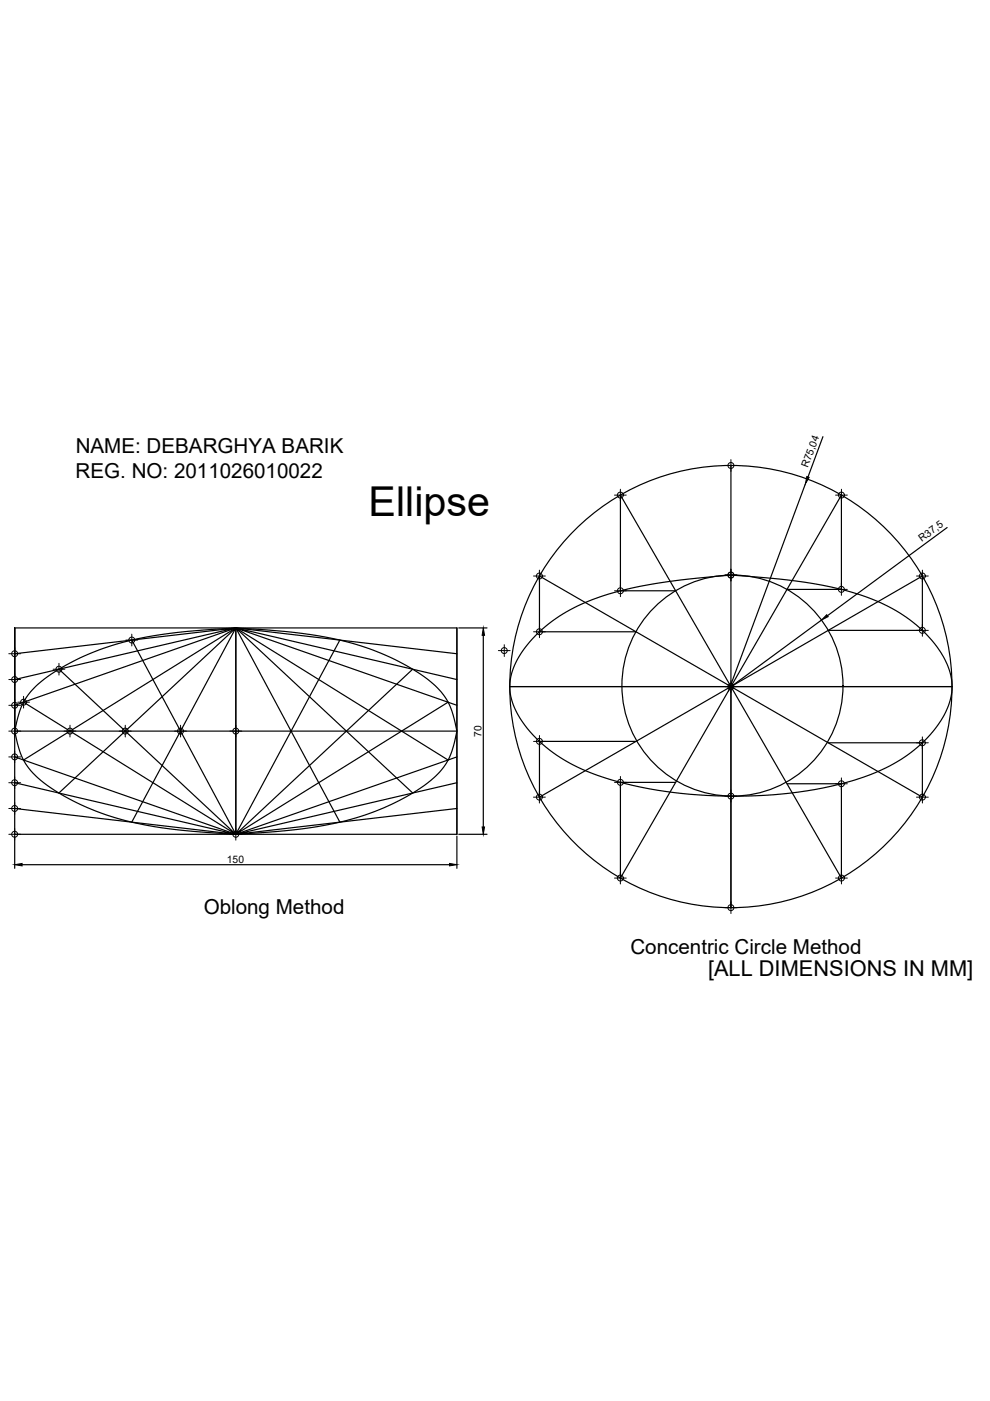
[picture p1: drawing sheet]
<svg xmlns="http://www.w3.org/2000/svg" width="210mm" height="297mm" viewBox="0 0 210 297" stroke-linecap="round" stroke-linejoin="round" font-family="sans-serif">
<!-- layer: 0 -->
<g fill="none" stroke="#000" stroke-width=".25">
<path d="M155 98.7a46.9 46.9 0 0 1 46.8 46.9M174.5 92.6l-3.2 8.5M170.8 102.6l-16.4 43.9M200.8 111.9l-25.4 18.6M3.1 133.1v21.9zM3.1 138.6l46.9-5.5-46.9 11M50 133.1l-45 28M50 133.1v43.8l-22.1-41.2M50 133.1l45 28M50 133.1a114 114 0 0 1 24.1 3.1 47 47 0 0 1 18.2 9.2 13.4 13.4 0 0 1 4.2 7.9l.4 1.7a19.9 19.9 0 0 1-1.9 6.2 18 18 0 0 1-7.3 6.8 58.8 58.8 0 0 1-25.5 8l-12.2 .9M50 133.1h46.9M50 133.1l-46.9 16.4"/>
<path d="M72.1 135.7l-22.1 41.2M96.9 133.1v43.8M96.9 138.6l-46.9-5.5a114 114 0 0 0-24.1 3.1 47 47 0 0 0-18.2 9.2 13.4 13.4 0 0 0-4.2 7.9l-.4 1.7a20.2 20.2 0 0 0 1.9 6.2 18 18 0 0 0 7.3 6.8 58.8 58.8 0 0 0 25.5 8l12.2 .9M97.3 133.1h6M102.5 134.7v40.6M113.6 134.7a38.2 38.2 0 0 1 18.7-9.6 138.8 138.8 0 0 1 22.7-3.2 128.4 128.4 0 0 1 23.5 3.1 35.7 35.7 0 0 1 19.1 10.8 15 15 0 0 1 4.2 10.5 16.9 16.9 0 0 1-5.2 10.2 37.4 37.4 0 0 1-18.7 9.8 99.1 99.1 0 0 1-49.6-1.4 31.7 31.7 0 0 1-18.3-13.1 11.4 11.4 0 0 1 .4-13.1l1.3-1.9zM143.2 125.3h-11.7v-20.3l23.5 40.6-40.6-23.5v11.8h20.4M166.9 125h11.5v-20l-23.4 40.6 40.6-23.5v11.6h-20M174.2 131.5l-18.9 13.9M3.1 155v-21.9h46.9v43.8M3.1 155v21.9h93.8M3.1 155h93.8"/>
<path d="M12.5 141.9l37.5 35-45-28M87.5 141.9l-37.5 35 45-28M96.9 144.1l-46.9-11 46.9 16.4M108.1 145.6a46.9 46.9 0 0 1 46.9-46.9v46.9h46.8M108.1 145.6a46.9 46.9 0 0 0 46.9 46.8M108.1 145.6h46.9v46.8M108.1 145.6h46.9M134.8 157.2h-20.4v11.8l40.6-23.4-23.5 40.6v-20.3h11.7M155 145.6h.1M175.6 157.5h20v11.5l-40.6-23.4 23.4 40.6v-20h-11.5M201.8 145.6a46.9 46.9 0 0 1-46.8 46.8M201.8 145.6h-46.8v46.8"/>
<path d="M3.1 166l46.9 10.9-46.9-5.5M3.1 160.5l46.9 16.4M3.1 177.3v6.8M12.5 168.1l37.5-35-22.1 41.2M87.5 168.1l-37.5-35 22.1 41.2M96.9 166l-46.9 10.9 46.9-5.5M96.9 177.3v6.8M96.9 160.5l-46.9 16.4M97.3 176.9h6M4.7 183.3h90.6"/>
<circle cx="155.3" cy="145.4" r="23.4"/>
</g>
<g fill="none" stroke="#000" stroke-width=".21">
<path d="M153.7 98.7h2.5M155 97.4v2.5M130.3 105h2.5M131.5 103.7v2.5M177.2 105h2.5M178.4 103.7v2.5M1.9 138.6h2.5M3.1 137.4v2.5M26.7 135.7h2.5M27.9 134.5v2.5M105.7 137.9h2.5M106.9 136.7v2.5"/>
<path d="M113.1 122.1h2.5M113.1 133.9h2.5M114.4 120.9v2.5M114.4 132.7v2.5M130.3 125.3h2.5M131.5 124v2.5M153.7 121.9h2.5M155 120.7v2.5M177.1 125h2.5M178.4 123.7v2.5M194.3 122.1h2.5M194.3 133.7h2.5"/>
<path d="M195.6 132.4v2.5M195.6 120.9v2.5M1.9 155h2.5M1.9 144.1h2.5M1.9 149.5h2.5M3.1 142.8v2.5M3.1 148.3v2.5M3.1 153.8v2.5M3.1 159.2v2.5M3.8 148.9h2.4M5 147.6v2.5M11.3 141.9h2.5"/>
<path d="M12.5 140.6v2.5M13.6 155h2.5M14.8 153.8v2.5M25.3 155h2.5M26.6 153.8v2.5M37 155h2.5M38.3 153.8v2.5M48.8 155h2.4M50 153.8v2.5M113.1 157.2h2.5M114.4 155.9v2.6M153.7 145.6h2.5"/>
<path d="M155 144.3v2.5M194.3 157.5h2.5M195.6 156.2v2.5M1.9 176.9h2.5M1.9 160.5h2.5M1.9 166h2.5M1.9 171.4h2.5M3.1 164.7v2.5M3.1 170.2v2.5M3.1 175.6v2.5M48.8 176.9h2.4M50 175.6v2.5"/>
<path d="M113.1 169h2.5M114.4 167.8v2.5M130.3 165.9h2.5M131.5 164.6v2.5M153.7 168.8h2.5M155 167.6v2.4M177.1 166.2h2.5M178.4 164.9v2.5M194.3 169h2.5M195.6 167.8v2.5M130.3 186.2h2.5M131.5 184.9v2.5"/>
<path d="M153.7 192.4h2.5M155 191.2v2.5M177.2 186.2h2.5M178.4 184.9v2.5"/>
<circle cx="155" cy="98.7" r=".63"/>
<circle cx="131.5" cy="105" r=".63"/>
<circle cx="178.4" cy="105" r=".63"/>
<circle cx="3.1" cy="138.6" r=".63"/>
<circle cx="27.9" cy="135.7" r=".63"/>
<circle cx="106.9" cy="137.9" r=".63"/>
<circle cx="114.4" cy="122.1" r=".63"/>
<circle cx="114.4" cy="133.9" r=".63"/>
<circle cx="131.5" cy="125.3" r=".63"/>
<circle cx="155" cy="121.9" r=".63"/>
<circle cx="178.4" cy="125" r=".63"/>
<circle cx="195.6" cy="133.6" r=".63"/>
<circle cx="195.6" cy="122.1" r=".63"/>
<circle cx="3.1" cy="149.5" r=".63"/>
<circle cx="3.1" cy="144.1" r=".63"/>
<circle cx="3.1" cy="155" r=".63"/>
<circle cx="5" cy="148.9" r=".63"/>
<circle cx="12.5" cy="141.9" r=".63"/>
<circle cx="14.8" cy="155" r=".63"/>
<circle cx="26.6" cy="155" r=".63"/>
<circle cx="38.3" cy="155" r=".63"/>
<circle cx="50" cy="155" r=".63"/>
<circle cx="114.4" cy="157.2" r=".63"/>
<circle cx="155" cy="145.6" r=".63"/>
<circle cx="195.6" cy="157.5" r=".63"/>
<circle cx="3.1" cy="160.5" r=".63"/>
<circle cx="3.1" cy="176.9" r=".63"/>
<circle cx="3.1" cy="165.9" r=".63"/>
<circle cx="3.1" cy="171.4" r=".63"/>
<circle cx="50" cy="176.9" r=".63"/>
<circle cx="114.4" cy="169" r=".63"/>
<circle cx="131.5" cy="165.9" r=".63"/>
<circle cx="155" cy="168.8" r=".63"/>
<circle cx="178.4" cy="166.2" r=".63"/>
<circle cx="195.6" cy="169" r=".63"/>
<circle cx="131.5" cy="186.2" r=".63"/>
<circle cx="155" cy="192.4" r=".63"/>
<circle cx="178.4" cy="186.2" r=".63"/>
</g>
<path d="M171.1 101l.5 .2-.8 1.4zM102.5 133.1l.2 1.6h-.5zM175.3 130.3l.3 .4-1.4 .8zM102.2 175.3h.5l-.2 1.6zM3.1 183.3l1.6-.2v.5zM95.3 183.1l1.6 .2-1.6 .3z" fill="#000" stroke="#000" stroke-width=".21"/>
<text font-size="8.7" x="78.2" y="109.3">Ellipse</text>
<text font-size="4.6" x="150.1" y="207">[ALL DIMENSIONS IN MM]</text>
<g font-size="4.4">
<text x="16" y="101.3">REG. NO: 2011026010022</text>
<text x="16" y="96">NAME: DEBARGHYA BARIK</text>
<text x="43.2" y="193.8">Oblong Method</text>
<text x="133.7" y="202.3">Concentric Circle Method</text>
</g>
<g font-size="2.2">
<text x="171.3" y="99.2" transform="rotate(-70 171.3 99.2)">R75,04</text>
<text x="195.5" y="114.9" transform="rotate(-36 195.5 114.9)">R37,5</text>
<text x="102.1" y="156.2" transform="rotate(-90 102.1 156.2)">70</text>
<text x="48.1" y="182.9">150</text>
</g>
</svg>
